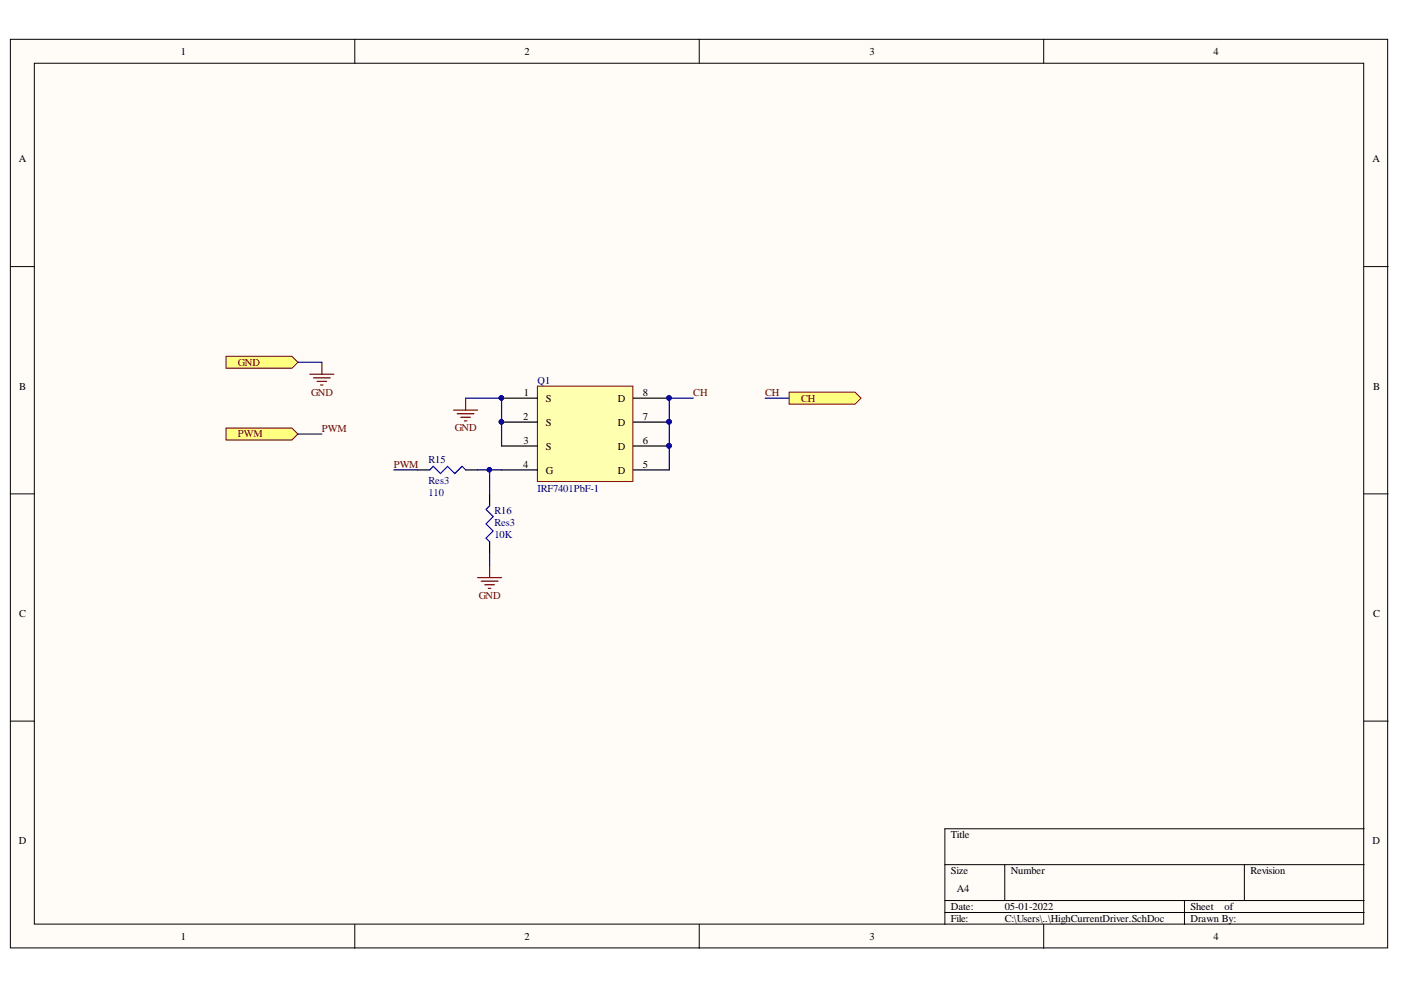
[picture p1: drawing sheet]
<svg xmlns="http://www.w3.org/2000/svg" width="297mm" height="210mm" viewBox="0 0 297 210" stroke-linecap="round" stroke-linejoin="round" font-family="sans-serif">
<g fill="#fffcf8" stroke="#000" stroke-width=".21">
<path d="M2.2 8.3h292v192.7h-292z"/>
<path d="M7.3 13.4h281.8v182.5h-281.8z"/>
</g>
<g fill="none" stroke="#000" stroke-width=".21">
<path d="M75.2 8.3v5.1M148.3 8.3v5.1M221.3 8.3v5.1M2.2 56.5h5.1M289.2 56.5h5.1M2.2 104.7h5.1M289.2 104.7h5.1M2.2 152.9h5.1M289.2 152.9h5.1M289.2 175.7h-88.9v20.3M75.2 196v5.1M148.3 196v5.1"/>
<path d="M200.3 183.3h88.9M200.3 190.9h88.9M200.3 193.5h88.9M213 183.3v7.6M221.3 196v5.1M251.1 190.9v5.1M263.8 183.3v7.6"/>
</g>
<g fill="#ffff80" stroke="#800000" stroke-width=".21">
<path d="M47.9 90.8h14l1.3 1.2-1.3 1.3h-14z" fill-rule="evenodd"/>
<path d="M47.9 75.5h14l1.3 1.3-1.3 1.3h-14z" fill-rule="evenodd"/>
</g>
<g fill="none" stroke="#800000" stroke-width=".25">
<path d="M65.7 79.3h5.1M68.2 76.8v2.5M66.5 80.1h3.5M67.2 80.9h2.1M68 81.6h.5M96.2 87h5.1M96.9 87.7h3.6M97.7 88.5h2M98.5 89.2h.5M98.7 84.4v2.6M103.8 119.9v2.6M101.3 122.5h5"/>
<path d="M102 123.2h3.6M102.8 124h2M103.5 124.7h.6"/>
</g>
<path d="M88.6 99.6h2.5M98.7 99.6h2.6" fill="none" stroke="#000" stroke-width=".25"/>
<path d="M91.1 99.6l.8-.7 1.5 1.5 1.5-1.5 1.5 1.5 1.6-1.5 .7 .7" fill="none" stroke="#00f" stroke-width=".25"/>
<path d="M167.3 83.2h14l1.2 1.2-1.2 1.3h-14z" fill-rule="evenodd" fill="#ffff80" stroke="#800000" stroke-width=".21"/>
<path d="M103.8 104.7v2.5M103.8 114.9v2.5" fill="none" stroke="#000" stroke-width=".25"/>
<path d="M103.8 107.2l-.8 .8 1.6 1.5-1.6 1.5 1.6 1.6-1.6 1.5 .8 .8" fill="none" stroke="#00f" stroke-width=".25"/>
<path d="M113.9 81.9h20.3v20.2h-20.3z" fill="#ffffb0" stroke="#800000" stroke-width=".21"/>
<path d="M106.3 84.4h7.7M106.3 89.5h7.7M106.3 94.6h7.7M106.3 99.6h7.7M134.3 84.4h7.6M134.3 89.5h7.6M134.3 94.6h7.6M134.3 99.6h7.6" fill="none" stroke="#000" stroke-width=".25"/>
<g fill="#000080" stroke="#000080" stroke-width=".21">
<circle cx="106.3" cy="84.4" r=".46"/>
<circle cx="106.3" cy="89.4" r=".46"/>
<circle cx="141.8" cy="84.4" r=".46"/>
<circle cx="141.8" cy="89.4" r=".46"/>
<circle cx="141.8" cy="94.5" r=".47"/>
<circle cx="103.8" cy="99.6" r=".46"/>
</g>
<path d="M63.2 76.8h5M63.2 92h5M83.5 99.6h5.1M98.7 84.4h7.6v10.2M101.3 99.6h5M103.8 99.6v5.1M147 84.4h-5.1v15.2M162.2 84.4h5.1M103.8 117.4v2.5" fill="none" stroke="#000080" stroke-width=".25"/>
<g font-size="2.2">
<text x="38.3" y="11.6">1</text>
<text x="111.2" y="11.6">2</text>
<text x="184.3" y="11.6">3</text>
<text x="257.3" y="11.6">4</text>
<text x="4" y="34.4">A</text>
<text x="291" y="34.4">A</text>
<text x="4.1" y="82.6">B</text>
<text x="111.1" y="83.9">1</text>
<text x="136.3" y="83.9">8</text>
<text x="291.1" y="82.6">B</text>
<text x="110.9" y="89">2</text>
<text x="115.7" y="85.2">S</text>
<text x="131" y="85.2">D</text>
<text x="136.3" y="89">7</text>
<text x="111" y="94.1">3</text>
<text x="115.7" y="90.3">S</text>
<text x="115.7" y="95.4">S</text>
<text x="131" y="90.3">D</text>
<text x="131" y="95.4">D</text>
<text x="136.3" y="94.1">6</text>
<text x="110.9" y="99.2">4</text>
<text x="115.7" y="100.4">G</text>
<text x="131" y="100.4">D</text>
<text x="136.3" y="99.2">5</text>
<text x="4.1" y="130.8">C</text>
<text x="291.1" y="130.8">C</text>
<text x="4" y="179">D</text>
<text x="201.6" y="177.7">Title</text>
<text x="291" y="179">D</text>
<text x="201.6" y="185.3">Size</text>
<text x="214.3" y="185.3">Number</text>
<text x="265.1" y="185.3">Revision</text>
<text x="202.9" y="189.1">A4</text>
<text x="201.6" y="192.9">Date:</text>
<text x="201.6" y="195.5">File:</text>
<text x="213" y="192.9">05-01-2022</text>
<text x="213" y="195.5">C:\Users\..\HighCurrentDriver.SchDoc</text>
<text x="252.4" y="192.9">Sheet</text>
<text x="252.4" y="195.5">Drawn By:</text>
<text x="259.6" y="192.9">of</text>
<text x="38.3" y="199.3">1</text>
<text x="111.2" y="199.3">2</text>
<text x="184.3" y="199.3">3</text>
<text x="257.3" y="199.3">4</text>
</g>
<g font-size="2.2" fill="#800000">
<text x="50.5" y="77.5">GND</text>
<text x="66" y="83.9">GND</text>
<text x="147" y="83.9">CH</text>
<text x="162.2" y="83.9">CH</text>
<text x="169.8" y="85.1">CH</text>
<text x="50.5" y="92.7">PWM</text>
<text x="68.2" y="91.6">PWM</text>
<text x="96.4" y="91.5">GND</text>
<text x="83.5" y="99.2">PWM</text>
<text x="101.5" y="127">GND</text>
</g>
<g font-size="2.2" fill="#000080">
<text x="114" y="81.4">Q1</text>
<text x="90.8" y="98.2">R15</text>
<text x="90.8" y="105.3">110</text>
<text x="90.8" y="102.7">Res3</text>
<text x="114" y="104.2">IRF7401PbF-1</text>
<text x="104.8" y="109.1">R16</text>
<text x="104.8" y="111.6">Res3</text>
<text x="104.8" y="114.1">10K</text>
</g>
</svg>
